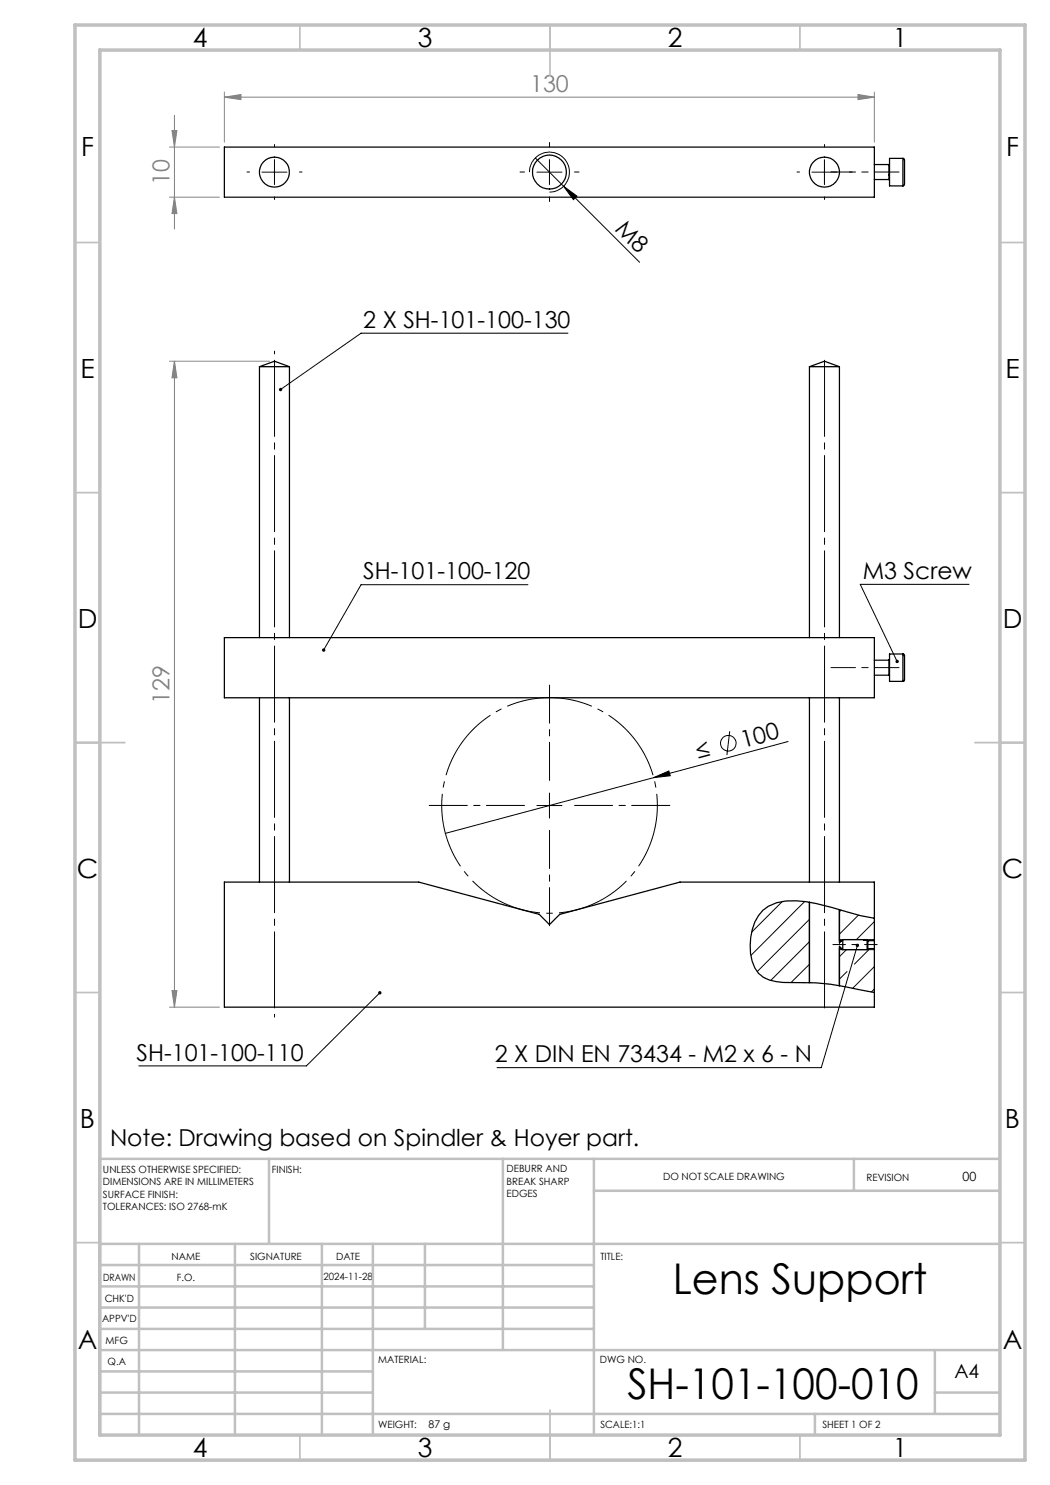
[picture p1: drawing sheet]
<svg xmlns="http://www.w3.org/2000/svg" width="210mm" height="297mm" viewBox="0 0 210 297" stroke-linecap="round" stroke-linejoin="round" font-family="sans-serif">
<g fill="none" stroke="#000" stroke-width=".2">
<path d="M52.4 34.4h5M54.9 31.9v5M105.9 34.4a4 4 0 0 1 4-4 4 4 0 0 1 4 4 4 4 0 0 1-4 4M107.1 31.6l20.8 20.9M107.4 34.4h5M109.9 31.9v5M112.7 37.2l2.7 2-.7 .7zM162.4 34.4h5M164.9 31.9v5M113.6 66.6h-41.4l-16.1 11.3M105.6 116.9h-33.4l-7.5 13.1M193.8 116.9h-21.8l7.4 15.4"/>
<path d="M109.9 158.6v5M130.7 155.5l3.1-1.3 .3 .9zM145.9 146.3l-.5 4.7M157.6 148.3l-68.6 18.4M107.4 161.1h5M76 198.6l-14.7 14.6h-33.5M156.5 180.3l-6.2 6.1M160.9 180.3l-10.7 10.8M161.9 192.9l-3.7 3.6M161.9 188.3l-7.8 7.8M161.9 183.9l-10.5 10.4M167.9 187.9h7"/>
<path d="M167.9 189.9h7M168.2 182l-.3 .3M169.3 189.9l-1.4 1.4M169.4 194.3l-1.5 1.5M171.5 189.1l-7.2 24.4h-64.9M171.7 183l-3.8 3.8M174 189.7l-3.1 3.1M174.9 197.8l-.6 .6M174.9 193.3l-4.4 4.4M174.9 184.3l-3.6 3.6"/>
<circle cx="145.7" cy="148.6" r="1.56"/>
</g>
<g fill="none" stroke="#000" stroke-width=".25">
<path d="M44.9 29.4h130v10h-130zM174.9 32.9h2.9M174.9 35.9h2.9M177.8 35.9l.1 .1M177.8 32.9v3M177.9 32.8l-.1 .1M180.6 31.7l.3 .3v4.9l-.3 .3M180.6 31.7h-2.7v5.5h2.7M180.6 31.7v5.5M51.9 73.3h6M51.9 73.3v54.2M51.9 73.3l3-1.1 3 1.1"/>
<path d="M57.9 73.3v54.2M161.9 73.3h6M161.9 73.3v54.2M161.9 73.3l3-1.1 3 1.1M167.9 73.3v54.2M44.9 127.5h130v12.1h-130zM51.9 139.6v36.8M57.9 139.6v36.8M161.9 139.6v36.8M167.9 139.6v36.8M174.9 132h2.9M174.9 135h2.9"/>
<path d="M177.8 135l.1 .1M177.8 132v3M177.9 131.9l-.1 .1M180.6 130.8l.3 .3v4.9l-.3 .3M180.6 130.8h-2.7v5.5h2.7M180.6 130.8v5.5M161.9 180.4v16.1M167.9 181.9v6.7l.7-.7M167.9 188.1h.4M167.9 189.7h.4M168.6 187.9v2M168.6 189.9l-.7-.6v7.9"/>
<path d="M168.6 187.9h4.8M168.6 189.9h4.8M173.4 187.9l-.7 .1v.1h.7M173.4 188.1v1.8M173.4 187.9l.2 .3M173.4 188.1l.2 .2M173.5 188.1h1.4M173.5 189.7h1.4M173.6 188.3v1.4M173.6 188.2h.1M173.6 189.7l-.2 .2M173.6 188.2v.1"/>
<path d="M174.9 183.7l-2.9-.6a94.6 94.6 0 0 0-10.8-2.8 11.9 11.9 0 0 0-7.5 1 8.8 8.8 0 0 0-3.7 7.8 8.3 8.3 0 0 0 1.7 5.6 7.1 7.1 0 0 0 4.9 1.8h3.3a44.6 44.6 0 0 1 12 1.4l3 .6M174.9 188.1v1.6M174.9 188.1v-11.7h-38.9l-24.1 6.5-2 2-2.1-2-24.1-6.5h-38.8v25h130v-11.7"/>
<circle cx="54.9" cy="34.4" r="3"/>
<circle cx="109.9" cy="34.4" r="3.4"/>
<circle cx="164.9" cy="34.4" r="3"/>
</g>
<path d="M109.9 139.5a21.6 21.6 0 0 0-18.9 32 21.6 21.6 0 0 0 37.1 1.1 21.6 21.6 0 0 0-16.9-33l-1.3-.1" fill="none" stroke="#000" stroke-width=".2" stroke-dasharray="15.2 1.3 1.3 1.3" stroke-dashoffset="6.5" stroke-linecap="butt"/>
<g fill="none" stroke="#808080" stroke-width=".2">
<path d="M44.9 19.4l3.3-.5v1zM44.9 18.4v10M44.9 19.4h130M171.6 18.9l3.3 .5-3.3 .5zM174.9 18.4v10M33.9 29.4h10M33.9 39.4h10M34.4 26.1h1l-.5 3.3zM34.9 39.4l.5 3.3h-1zM34.9 23.1v22.7M33.9 72.2h20M34.9 72.2l.5 3.4h-1z"/>
<path d="M34.9 72.2v129.2M34.4 198.1h1l-.5 3.3zM33.9 201.4h10"/>
</g>
<path d="M164.9 202.3v-131" fill="none" stroke="#000" stroke-width=".2" stroke-dasharray="15.2 1.3 1.3 1.3" stroke-dashoffset="-.7"/>
<path d="M54.9 70.2v133.2" fill="none" stroke="#000" stroke-width=".2" stroke-dasharray="15.2 1.3 1.3 1.3" stroke-dashoffset="-1.8"/>
<path d="M166.2 34.4h13.6M166.2 133.5h13.6" fill="none" stroke="#000" stroke-width=".2" stroke-dasharray="15.2 1.3 1.3 1.3" stroke-dashoffset="10.3"/>
<path d="M166.6 188.9h8.8" fill="none" stroke="#000" stroke-width=".2" stroke-dasharray="15.2 1.3 1.3 1.3" stroke-dashoffset="12.7"/>
<path d="M109.9 156.1v-19.1M104.9 161.1h-19.1M109.9 166.1v19.1M114.9 161.1h19.1" fill="none" stroke="#000" stroke-width=".2" stroke-dasharray="15.2 1.3 1.3 1.3" stroke-dashoffset="7.6"/>
<path d="M49.9 34.4h-.5M54.9 29.4v-.5M54.9 39.4v.5M59.9 34.4h.5M104.9 34.4h-.9M109.9 29.4v-.9M109.9 39.4v.9M114.9 34.4h.9M159.9 34.4h-.5M164.9 29.4v-.5M164.9 39.4v.5M169.9 34.4h.5" fill="none" stroke="#000" stroke-width=".2" stroke-dasharray="15.2 1.3 1.3 1.3"/>
<g fill="none" stroke="#c0c0c0" stroke-width=".35">
<path d="M60 5v5M110 5v10M160 5v5M15 48.5h5M200 48.5h5M15 98.5h5M200 98.5h5M15 148.5h10M195 148.5h10M15 198.5h5M200 198.5h5M15 248.5h5"/>
<path d="M200 248.5h5M60 287v5M110 282v10M160 287v5"/>
</g>
<g fill="none" stroke="#c0c0c0" stroke-width=".5">
<path d="M53.8 231.8v17M100.6 231.8v38.2M118.8 231.8v55.2M118.8 238.2h81.2M170.8 231.8v6.4M200 231.8h-180v55.2M20 248.8h180M20 257.3h98.8M20 253h98.8M27.8 248.8v38.2M47 248.8v38.2M64.4 248.8v38.2"/>
<path d="M74.6 248.8v38.2M85 248.8v17M20 265.8h98.8M20 261.5h98.8M20 278.5h54.6M20 274.3h54.6M20 270h180M187 278.5h13M187 270v12.8M20 282.8h180M163 282.8v4.2"/>
</g>
<path d="M15 5h190v287h-190zM20 10h180v277h-180z" fill="none" stroke="#c0c0c0" stroke-width=".7"/>
<g fill="#000">
<path d="M112.7 37.2l2.7 2-.7 .7zM130.7 155.5l3.1-1.3 .3 .9z"/>
<path d="M55.8 77.7v.4l.3-.2-.3 .2a.33 .33 0 0 0 .5 .1 .33 .33 0 0 0 0-.5 .33 .33 0 0 0-.5 0zM64.5 129.7a.33 .33 0 0 0 .1 .6l.1-.3-.1 .3a.35 .35 0 0 0 .5-.3 .35 .35 0 0 0-.6-.3zM75.7 198.4a.34 .34 0 0 0 0 .4 .34 .34 0 0 0 .5 0 .34 .34 0 0 0 0-.5l-.2 .3 .1-.3zM179.2 132l-.1 .1a.34 .34 0 0 0 .1 .4 .34 .34 0 0 0 .4 .1l-.2-.3 .2 .3a.34 .34 0 0 0 .1-.5 .34 .34 0 0 0-.5-.1zM171.3 188.8a.33 .33 0 0 0-.1 .5 .33 .33 0 0 0 .5 0 .33 .33 0 0 0-.1-.5l-.1 .3 .1-.3z"/>
</g>
<g fill="#808080">
<path d="M44.9 19.4l3.3-.5v1zM171.6 18.9l3.3 .5-3.3 .5z"/>
<path d="M34.4 198.1h1l-.5 3.3zM34.9 72.2l.5 3.4h-1z"/>
<path d="M34.4 26.1h1l-.5 3.3zM34.9 39.4l.5 3.3h-1z"/>
</g>
<g font-size="8.5">
<text x="134.5" y="258.8">Lens Support</text>
<text x="125.5" y="279.7">SH-101-100-010</text>
</g>
<g font-size="5.3">
<text x="38.5" y="9.5">4</text>
<text x="83.5" y="9.5">3</text>
<text x="133.6" y="9.5">2</text>
<text x="178.6" y="9.5">1</text>
<text x="16.2" y="31.3">F</text>
<text x="201.2" y="31.3">F</text>
<text x="16.1" y="75.5">E</text>
<text x="201.1" y="75.5">E</text>
<text x="15.5" y="125.5">D</text>
<text x="200.5" y="125.5">D</text>
<text x="15.4" y="175.5">C</text>
<text x="200.4" y="175.5">C</text>
<text x="16" y="225.5">B</text>
<text x="201" y="225.5">B</text>
<text x="15.5" y="269.8">A</text>
<text x="200.5" y="269.8">A</text>
<text x="38.5" y="291.5">4</text>
<text x="83.5" y="291.5">3</text>
<text x="133.6" y="291.5">2</text>
<text x="178.6" y="291.5">1</text>
</g>
<g font-size="4.7" fill="#808080">
<text x="106" y="18.4">130</text>
<text x="33.9" y="37" transform="rotate(-90 33.9 37)">10</text>
<text x="33.9" y="140.7" transform="rotate(-90 33.9 140.7)">129</text>
</g>
<g font-size="4.7">
<text x="122.9" y="46" transform="rotate(45 122.9 46)">M8</text>
<text x="72.7" y="65.6">2 X SH-101-100-130</text>
<text x="72.7" y="115.9">SH-101-100-120</text>
<text x="172.6" y="115.8">M3 Screw</text>
<text x="148.6" y="149.6" transform="rotate(-15 148.6 149.6)">100</text>
<text x="139.8" y="152" transform="rotate(-15 139.8 152)">≤</text>
<text x="27.3" y="212.1">SH-101-100-110</text>
<text x="98.9" y="212.5">2 X DIN EN 73434 - M2 x 6 - N</text>
<text x="22" y="229.2">Note: Drawing based on Spindler &amp; Hoyer part.</text>
</g>
<text font-size="3.9" x="190.9" y="275.5">A4</text>
<text font-size="2.5" x="192.5" y="236.1">00</text>
<text font-size="2.1" x="85.7" y="285.6">87 g</text>
<g font-size="2">
<text x="20.6" y="234.6">UNLESS OTHERWISE SPECIFIED:</text>
<text x="20.6" y="237.1">DIMENSIONS ARE IN MILLIMETERS</text>
<text x="20.6" y="239.6">SURFACE FINISH:</text>
<text x="54.4" y="234.6">FINISH:</text>
<text x="101.3" y="234.5">DEBURR AND</text>
<text x="101.3" y="237">BREAK SHARP</text>
<text x="101.3" y="239.5">EDGES</text>
<text x="132.6" y="236">DO NOT SCALE DRAWING</text>
<text x="173.3" y="236.2">REVISION</text>
<text x="20.6" y="242.1">TOLERANCES: ISO 2768-mK</text>
<text x="34.3" y="252">NAME</text>
<text x="50" y="251.9">SIGNATURE</text>
<text x="67.2" y="251.9">DATE</text>
<text x="120.1" y="251.9">TITLE:</text>
<text x="20.6" y="256.1">DRAWN</text>
<text x="35.3" y="256.1">F.O.</text>
<text x="64.7" y="255.9">2024-11-28</text>
<text x="20.9" y="260.3">CHK'D</text>
<text x="20.4" y="264.4">APPV'D</text>
<text x="21.1" y="268.8">MFG</text>
<text x="21.5" y="273">Q.A</text>
<text x="75.6" y="272.5">MATERIAL:</text>
<text x="120" y="272.5">DWG NO.</text>
<text x="75.6" y="285.5">WEIGHT:</text>
<text x="120.1" y="285.6">SCALE:1:1</text>
<text x="164.5" y="285.6">SHEET 1 OF 2</text>
</g>
</svg>
